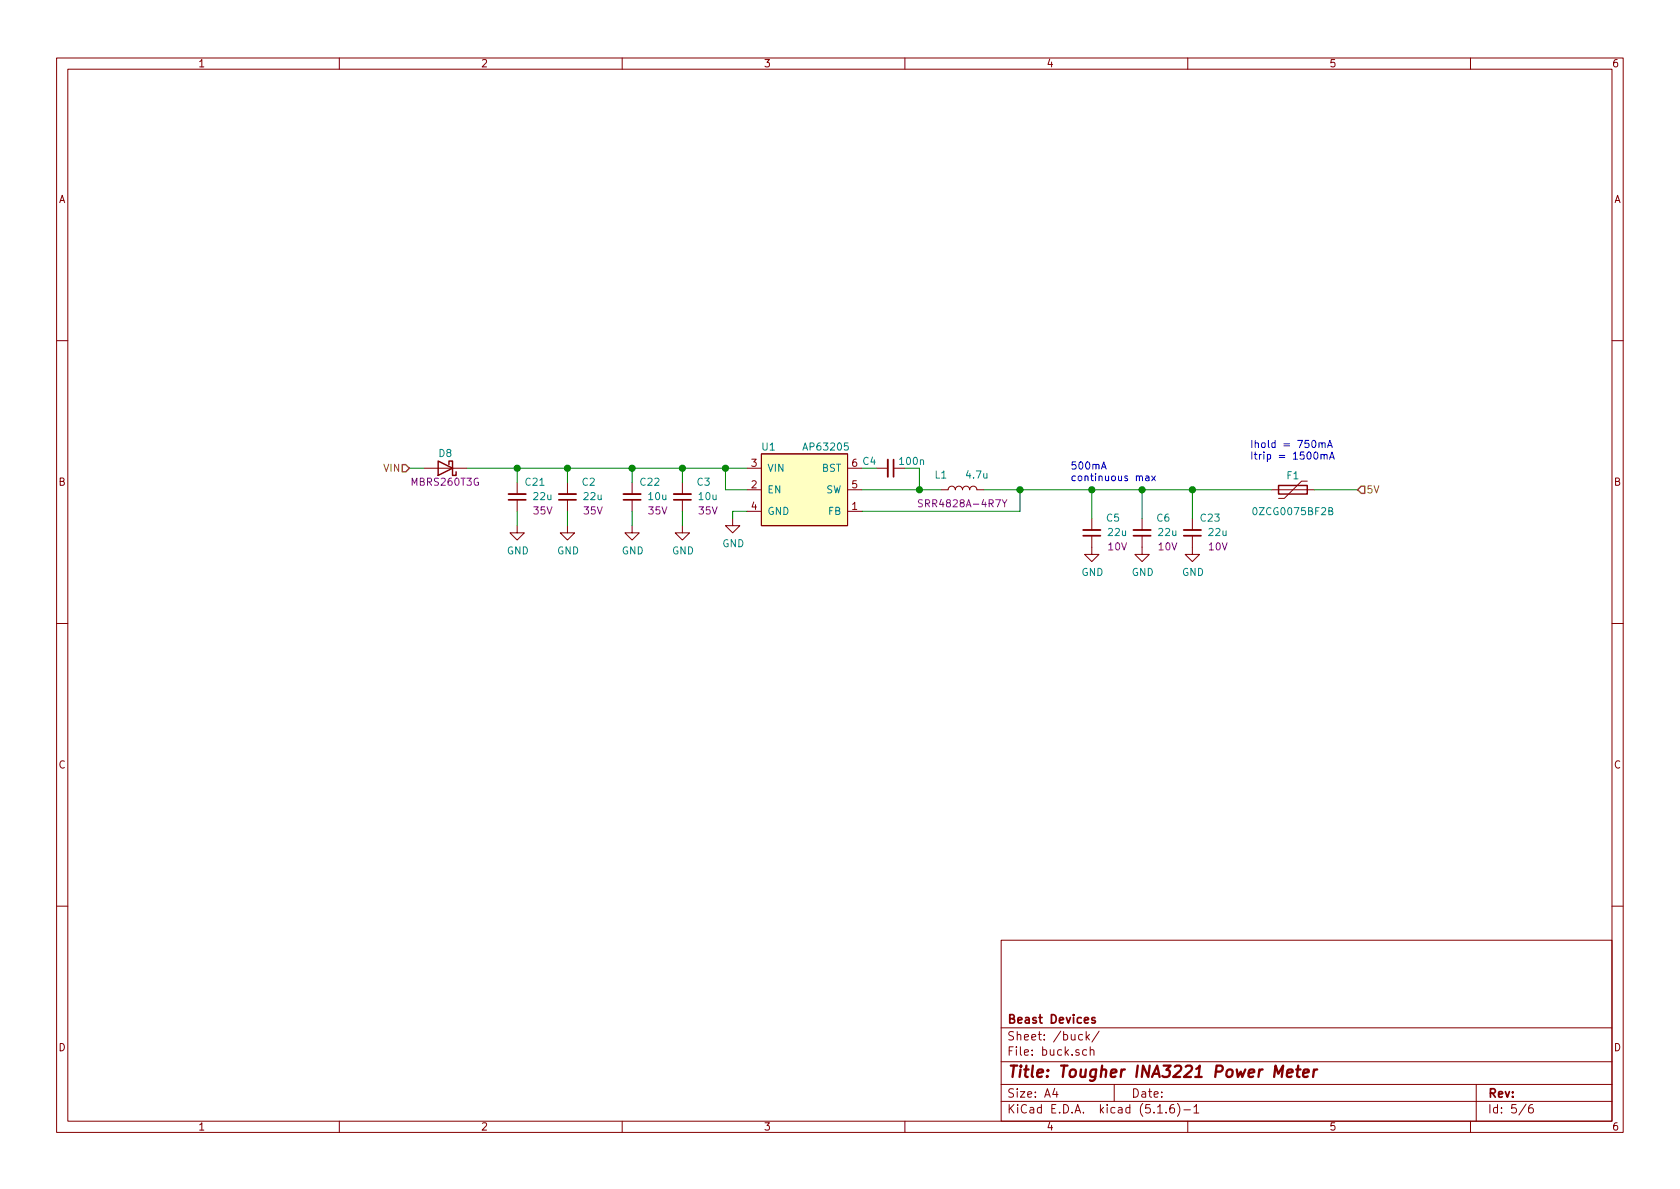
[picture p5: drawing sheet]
EESchema Schematic File Version 4
EELAYER 30 0
EELAYER END
$Descr A4 11693 8268
encoding utf-8
Sheet 5 6
Title "Tougher INA3221 Power Meter"
Date ""
Rev ""
Comp "Beast Devices"
Comment1 ""
Comment2 ""
Comment3 ""
Comment4 ""
$EndDescr
$Comp
L Power_Management_BD:AP63205 U1
U 1 1
P 5600 3400
F 0 "U1" H 5350 3700 50  0000 C CNN
F 1 "AP63205" H 5750 3700 50  0000 C CNN
F 2 "Package_TO_SOT_SMD:TSOT-23-6" H 7450 2900 50  0001 C CNN
F 3 "https://www.mouser.se/datasheet/2/115/AP63200-AP63201-AP63203-AP63205-1525010.pdf" H 7450 2900 50  0001 C CNN
F 4 "https://www.digikey.se/product-detail/en/diodes-incorporated/AP63205WU-7/AP63205WU-7DICT-ND/9858428" H 5600 3400 50  0001 C CNN "Distributor Link"
F 5 "Diodes Incorporated" H 5600 3400 50  0001 C CNN "Manufacturer"
F 6 "AP63205WU-7" H 5600 3400 50  0001 C CNN "Part Number"
	1    5600 3400
	1    0    0    -1  
$EndComp
$Comp
L Device:C_Small C4
U 1 1
P 6200 3250
F 0 "C4" V 6150 3050 50  0000 L CNN
F 1 "100n" V 6150 3300 50  0000 L CNN
F 2 "Capacitor_SMD:C_0603_1608Metric" H 6200 3250 50  0001 C CNN
F 3 "~" H 6200 3250 50  0001 C CNN
F 4 "50V" H 6200 3250 50  0001 C CNN "Voltage"
	1    6200 3250
	0    1    1    0   
$EndComp
$Comp
L Device:C_Small C3
U 1 1
P 4750 3450
F 0 "C3" H 4550 3350 50  0000 L CNN
F 1 "10u" H 4500 3450 50  0000 L CNN
F 2 "Capacitor_SMD:C_1206_3216Metric" H 4750 3450 50  0001 C CNN
F 3 "~" H 4750 3450 50  0001 C CNN
F 4 "35V" H 4500 3550 50  0000 L CNN "Voltage"
F 5 "https://www.digikey.se/product-detail/en/murata-electronics/GRM319R6YA106KA12D/490-9964-1-ND/5026458" H 4750 3450 50  0001 C CNN "Distributor Link"
F 6 "Murata Electronics" H 4750 3450 50  0001 C CNN "Manufacturer"
F 7 "GRM319R6YA106KA12D" H 4750 3450 50  0001 C CNN "Part Number"
	1    4750 3450
	-1   0    0    1   
$EndComp
$Comp
L Device:C_Small C5
U 1 1
P 7600 3700
F 0 "C5" H 7400 3600 50  0000 L CNN
F 1 "22u" H 7350 3700 50  0000 L CNN
F 2 "Capacitor_SMD:C_0805_2012Metric" H 7600 3700 50  0001 C CNN
F 3 "~" H 7600 3700 50  0001 C CNN
F 4 "10V" H 7350 3800 50  0000 L CNN "Voltage"
F 5 "https://www.digikey.se/product-detail/en/murata-electronics/GRM21BR61A226ME51L/490-10511-1-ND/5026441" H 7600 3700 50  0001 C CNN "Distributor Link"
F 6 "Murata Electronics" H 7600 3700 50  0001 C CNN "Manufacturer"
F 7 "GRM21BR61A226ME51L" H 7600 3700 50  0001 C CNN "Part Number"
	1    7600 3700
	-1   0    0    1   
$EndComp
$Comp
L Device:C_Small C6
U 1 1
P 7950 3700
F 0 "C6" H 7750 3600 50  0000 L CNN
F 1 "22u" H 7700 3700 50  0000 L CNN
F 2 "Capacitor_SMD:C_0805_2012Metric" H 7950 3700 50  0001 C CNN
F 3 "~" H 7950 3700 50  0001 C CNN
F 4 "10V" H 7700 3800 50  0000 L CNN "Voltage"
F 5 "https://www.digikey.se/product-detail/en/murata-electronics/GRM21BR61A226ME51L/490-10511-1-ND/5026441" H 7950 3700 50  0001 C CNN "Distributor Link"
F 6 "Murata Electronics" H 7950 3700 50  0001 C CNN "Manufacturer"
F 7 "GRM21BR61A226ME51L" H 7950 3700 50  0001 C CNN "Part Number"
	1    7950 3700
	-1   0    0    1   
$EndComp
$Comp
L power:GND #PWR0108
U 1 1
P 5100 3600
F 0 "#PWR0108" H 5100 3350 50  0001 C CNN
F 1 "GND" H 5105 3427 50  0000 C CNN
F 2 "" H 5100 3600 50  0001 C CNN
F 3 "" H 5100 3600 50  0001 C CNN
	1    5100 3600
	1    0    0    -1  
$EndComp
Wire Wire Line
	5200 3550 5100 3550
Wire Wire Line
	5100 3550 5100 3600
Wire Wire Line
	5200 3250 5050 3250
Wire Wire Line
	4750 3250 4750 3350
$Comp
L power:GND #PWR0109
U 1 1
P 4750 3650
F 0 "#PWR0109" H 4750 3400 50  0001 C CNN
F 1 "GND" H 4755 3477 50  0000 C CNN
F 2 "" H 4750 3650 50  0001 C CNN
F 3 "" H 4750 3650 50  0001 C CNN
	1    4750 3650
	1    0    0    -1  
$EndComp
$Comp
L power:GND #PWR0110
U 1 1
P 7600 3800
F 0 "#PWR0110" H 7600 3550 50  0001 C CNN
F 1 "GND" H 7605 3627 50  0000 C CNN
F 2 "" H 7600 3800 50  0001 C CNN
F 3 "" H 7600 3800 50  0001 C CNN
	1    7600 3800
	1    0    0    -1  
$EndComp
$Comp
L power:GND #PWR0111
U 1 1
P 7950 3800
F 0 "#PWR0111" H 7950 3550 50  0001 C CNN
F 1 "GND" H 7955 3627 50  0000 C CNN
F 2 "" H 7950 3800 50  0001 C CNN
F 3 "" H 7950 3800 50  0001 C CNN
	1    7950 3800
	1    0    0    -1  
$EndComp
Wire Wire Line
	6000 3400 6400 3400
Wire Wire Line
	7600 3400 7600 3600
Wire Wire Line
	7950 3400 7950 3600
Wire Wire Line
	6300 3250 6400 3250
Wire Wire Line
	6400 3250 6400 3400
Wire Wire Line
	6100 3250 6000 3250
Wire Wire Line
	5200 3400 5050 3400
Wire Wire Line
	5050 3400 5050 3250
Wire Wire Line
	5050 3250 4750 3250
Wire Wire Line
	6550 3400 6400 3400
Connection ~ 6400 3400
$Comp
L Device:L L1
U 1 1
P 6700 3400
F 0 "L1" V 6800 3550 50  0000 C CNN
F 1 "4.7u" V 6800 3300 50  0000 C CNN
F 2 "Inductor_SMD_BD:L_Bourns_SRR1210A" H 6700 3400 50  0001 C CNN
F 3 "https://www.bourns.com/docs/Product-Datasheets/SRR4828A.pdf" H 6700 3400 50  0001 C CNN
F 4 "SRR4828A-4R7Y" V 6600 3400 50  0000 C CNN "Part Number"
F 5 "https://www.digikey.se/product-detail/en/bourns-inc/SRR4828A-4R7Y/SRR4828A-4R7YCT-ND/7556072" H 6700 3400 50  0001 C CNN "Distributor Link"
F 6 "Bourns Inc." H 6700 3400 50  0001 C CNN "Manufacturer"
	1    6700 3400
	0    -1   -1   0   
$EndComp
Wire Wire Line
	6850 3400 7100 3400
Connection ~ 5050 3250
Wire Wire Line
	6000 3550 7100 3550
Wire Wire Line
	7100 3550 7100 3400
Text Notes 7450 3350 0    50   ~ 0
500mA \ncontinuous max
Wire Wire Line
	4750 3550 4750 3650
Connection ~ 7600 3400
Wire Wire Line
	7600 3400 7950 3400
$Comp
L Device:C_Small C2
U 1 1
P 3950 3450
F 0 "C2" H 3750 3350 50  0000 L CNN
F 1 "22u" H 3700 3450 50  0000 L CNN
F 2 "Capacitor_SMD:C_1210_3225Metric" H 3950 3450 50  0001 C CNN
F 3 "~" H 3950 3450 50  0001 C CNN
F 4 "35V" H 3700 3550 50  0000 L CNN "Voltage"
F 5 "https://www.digikey.se/product-detail/en/taiyo-yuden/GMK325BJ226MM-T/587-6141-1-ND/8619544" H 3950 3450 50  0001 C CNN "Distributor Link"
F 6 "Taiyo Yuden" H 3950 3450 50  0001 C CNN "Manufacturer"
F 7 "GMK325BJ226MM-T" H 3950 3450 50  0001 C CNN "Part Number"
	1    3950 3450
	-1   0    0    1   
$EndComp
Wire Wire Line
	3950 3250 3950 3350
$Comp
L power:GND #PWR0113
U 1 1
P 3950 3650
F 0 "#PWR0113" H 3950 3400 50  0001 C CNN
F 1 "GND" H 3955 3477 50  0000 C CNN
F 2 "" H 3950 3650 50  0001 C CNN
F 3 "" H 3950 3650 50  0001 C CNN
	1    3950 3650
	1    0    0    -1  
$EndComp
Wire Wire Line
	3950 3550 3950 3650
$Comp
L Device:D_Schottky D?
U 1 1
P 3100 3250
AR Path="/5F5FC933" Ref="D?"  Part="1" 
AR Path="/5F5E3585/5F5FC933" Ref="D8"  Part="1" 
F 0 "D8" H 3100 3150 50  0000 C CNN
F 1 "D_Schottky" H 3100 3124 50  0001 C CNN
F 2 "Diode_SMD:D_SMB" H 3100 3250 50  0001 C CNN
F 3 "~" H 3100 3250 50  0001 C CNN
F 4 "MBRS260T3G" H 3100 3350 50  0000 C CNN "Part Number"
F 5 "ON Semiconductor" H 3100 3250 50  0001 C CNN "Manufacturer"
F 6 "https://www.digikey.se/product-detail/en/on-semiconductor/MBRS260T3G/MBRS260T3GOSCT-ND/920613" H 3100 3250 50  0001 C CNN "Distributor Link"
	1    3100 3250
	-1   0    0    1   
$EndComp
Connection ~ 3950 3250
Wire Wire Line
	7100 3400 7600 3400
Connection ~ 7100 3400
Text HLabel 9450 3400 2    50   Input ~ 0
5V
Text HLabel 2850 3250 0    50   Input ~ 0
VIN
$Comp
L Device:Polyfuse F1
U 1 1
P 9000 3400
F 0 "F1" V 8900 3400 50  0000 C CNN
F 1 "0ZCG0075BF2B" V 9150 3400 50  0000 C CNN
F 2 "Fuse:Fuse_1812_4532Metric" H 9050 3200 50  0001 L CNN
F 3 "https://www.mouser.se/datasheet/2/643/0ZCG_Nov2016-1132141.pdf" H 9000 3400 50  0001 C CNN
F 4 "0ZCG0075BF2B" V 9000 3400 50  0001 C CNN "Part Number"
F 5 "Bel Fuse" V 9000 3400 50  0001 C CNN "Manufacturer"
F 6 "https://www.digikey.se/product-detail/en/bel-fuse-inc/0ZCG0075BF2B/507-1765-1-ND/4156153" H 9000 3400 50  0001 C CNN "Distributor Link"
	1    9000 3400
	0    1    1    0   
$EndComp
Wire Wire Line
	9150 3400 9450 3400
Wire Wire Line
	2850 3250 2950 3250
Wire Wire Line
	3250 3250 3600 3250
Wire Wire Line
	3600 3350 3600 3250
Connection ~ 3600 3250
Wire Wire Line
	3600 3250 3950 3250
$Comp
L power:GND #PWR0119
U 1 1
P 3600 3650
F 0 "#PWR0119" H 3600 3400 50  0001 C CNN
F 1 "GND" H 3605 3477 50  0000 C CNN
F 2 "" H 3600 3650 50  0001 C CNN
F 3 "" H 3600 3650 50  0001 C CNN
	1    3600 3650
	1    0    0    -1  
$EndComp
Wire Wire Line
	3600 3550 3600 3650
$Comp
L Device:C_Small C21
U 1 1
P 3600 3450
F 0 "C21" H 3400 3350 50  0000 L CNN
F 1 "22u" H 3350 3450 50  0000 L CNN
F 2 "Capacitor_SMD:C_1210_3225Metric" H 3600 3450 50  0001 C CNN
F 3 "~" H 3600 3450 50  0001 C CNN
F 4 "35V" H 3350 3550 50  0000 L CNN "Voltage"
F 5 "https://www.digikey.se/product-detail/en/taiyo-yuden/GMK325BJ226MM-T/587-6141-1-ND/8619544" H 3600 3450 50  0001 C CNN "Distributor Link"
F 6 "Taiyo Yuden" H 3600 3450 50  0001 C CNN "Manufacturer"
F 7 "GMK325BJ226MM-T" H 3600 3450 50  0001 C CNN "Part Number"
	1    3600 3450
	-1   0    0    1   
$EndComp
$Comp
L Device:C_Small C22
U 1 1
P 4400 3450
F 0 "C22" H 4200 3350 50  0000 L CNN
F 1 "10u" H 4150 3450 50  0000 L CNN
F 2 "Capacitor_SMD:C_1206_3216Metric" H 4400 3450 50  0001 C CNN
F 3 "~" H 4400 3450 50  0001 C CNN
F 4 "35V" H 4150 3550 50  0000 L CNN "Voltage"
F 5 "https://www.digikey.se/product-detail/en/murata-electronics/GRM319R6YA106KA12D/490-9964-1-ND/5026458" H 4400 3450 50  0001 C CNN "Distributor Link"
F 6 "Murata Electronics" H 4400 3450 50  0001 C CNN "Manufacturer"
F 7 "GRM319R6YA106KA12D" H 4400 3450 50  0001 C CNN "Part Number"
	1    4400 3450
	-1   0    0    1   
$EndComp
Wire Wire Line
	3950 3250 4400 3250
Connection ~ 4750 3250
Wire Wire Line
	4400 3350 4400 3250
Connection ~ 4400 3250
Wire Wire Line
	4400 3250 4750 3250
$Comp
L power:GND #PWR0120
U 1 1
P 4400 3650
F 0 "#PWR0120" H 4400 3400 50  0001 C CNN
F 1 "GND" H 4405 3477 50  0000 C CNN
F 2 "" H 4400 3650 50  0001 C CNN
F 3 "" H 4400 3650 50  0001 C CNN
	1    4400 3650
	1    0    0    -1  
$EndComp
Wire Wire Line
	4400 3550 4400 3650
Wire Wire Line
	7950 3400 8300 3400
Connection ~ 7950 3400
$Comp
L Device:C_Small C23
U 1 1
P 8300 3700
F 0 "C23" H 8100 3600 50  0000 L CNN
F 1 "22u" H 8050 3700 50  0000 L CNN
F 2 "Capacitor_SMD:C_0805_2012Metric" H 8300 3700 50  0001 C CNN
F 3 "~" H 8300 3700 50  0001 C CNN
F 4 "10V" H 8050 3800 50  0000 L CNN "Voltage"
F 5 "https://www.digikey.se/product-detail/en/murata-electronics/GRM21BR61A226ME51L/490-10511-1-ND/5026441" H 8300 3700 50  0001 C CNN "Distributor Link"
F 6 "Murata Electronics" H 8300 3700 50  0001 C CNN "Manufacturer"
F 7 "GRM21BR61A226ME51L" H 8300 3700 50  0001 C CNN "Part Number"
	1    8300 3700
	-1   0    0    1   
$EndComp
$Comp
L power:GND #PWR0121
U 1 1
P 8300 3800
F 0 "#PWR0121" H 8300 3550 50  0001 C CNN
F 1 "GND" H 8305 3627 50  0000 C CNN
F 2 "" H 8300 3800 50  0001 C CNN
F 3 "" H 8300 3800 50  0001 C CNN
	1    8300 3800
	1    0    0    -1  
$EndComp
Wire Wire Line
	8300 3400 8300 3600
Connection ~ 8300 3400
Wire Wire Line
	8300 3400 8850 3400
Text Notes 8700 3200 0    50   ~ 0
Ihold = 750mA\nItrip = 1500mA
$EndSCHEMATC
